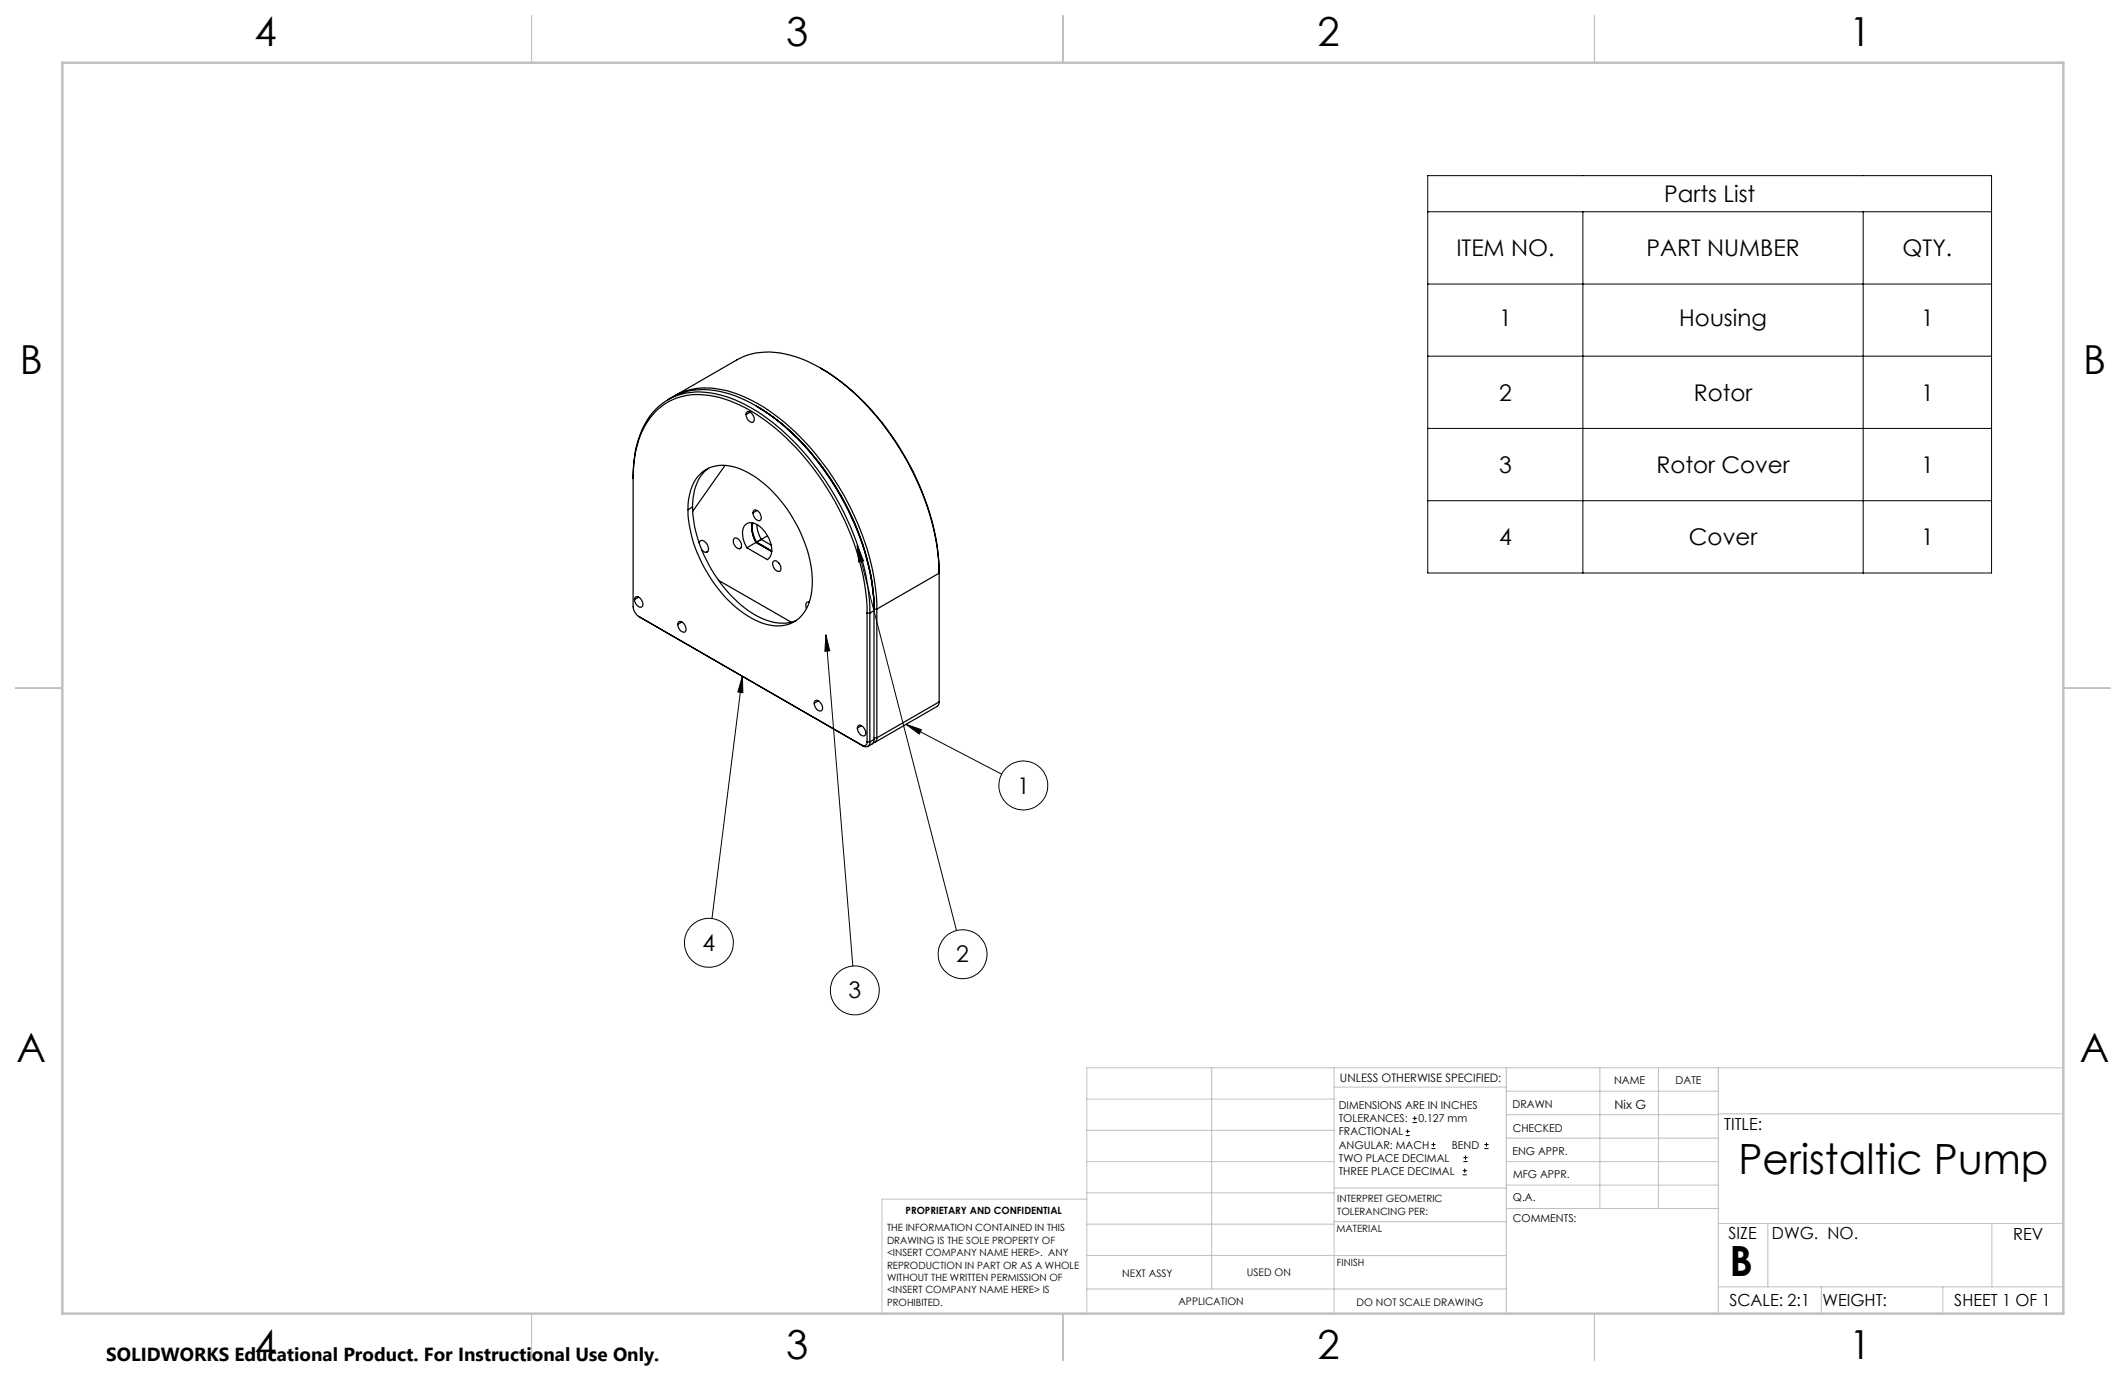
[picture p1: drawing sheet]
<svg xmlns="http://www.w3.org/2000/svg" width="432mm" height="279mm" viewBox="0 0 432 279" stroke-linecap="round" stroke-linejoin="round" font-family="sans-serif">
<g fill="none" stroke="#000" stroke-width=".25">
<path d="M166.7 74.8a50.4 50.4 0 0 1 19.5 22.5 45.7 45.7 0 0 1 4.5 18.8v26.4M128.6 97.1a20 20 0 0 1 3.9-12.9 12.2 12.2 0 0 1 12.5-3.7 31.8 31.8 0 0 1 15.7 9.4 54.7 54.7 0 0 1 15.3 32.1l.1 2.5M135.6 81.2a14.3 14.3 0 0 1 12.5-1.2 38.7 38.7 0 0 1 17.7 13.4 53.2 53.2 0 0 1 11.7 29.4v1.2l-.8 .5M136.8 80.5a13.7 13.7 0 0 1 10.9-1.2 33.6 33.6 0 0 1 14.8 9.4 55 55 0 0 1 15.5 32.4l.1 2.6M137.1 80.4l12.6-7.3a15 15 0 0 1 12.7-.4 40.5 40.5 0 0 1 17.5 14.3 52.9 52.9 0 0 1 10.8 28.1v1.3l-12.6 7.3M142.1 96.4a7 7 0 0 1 7.5-1.4 23.1 23.1 0 0 1 12.1 11.4 22.2 22.2 0 0 1 2.9 15 6.8 6.8 0 0 1-8.8 5.4 21.6 21.6 0 0 1-11.7-9.7 25.2 25.2 0 0 1-4.3-15.4 9.1 9.1 0 0 1 2.3-5.3zM143.9 95.1a8.3 8.3 0 0 0-3.1 6.1l-.1 1.7M147.2 94.5l-6.5 9.3M151.7 83.6a1.41 1.41 0 0 1 1.5 1.8l-.1 .1a.89 .89 0 0 1-1.4-.6l-.2-.5v-.4zM152.4 83.7l-.9 .5M153.5 82.4a50.4 50.4 0 0 1 19.5 22.6 46.4 46.4 0 0 1 4.5 18.7M140.7 102.9a27.8 27.8 0 0 0 13 22.2 9.1 9.1 0 0 0 8 .9"/>
<path d="M140.7 102.9l-1 .6M142 110.3a.63 .63 0 0 1 .5-.6 .63 .63 0 0 1 .7 .4 1.55 1.55 0 0 1 .4 2h-.2M142.6 111.7l.8 .4M143.8 112l-.4 .1M145.9 117.8l14.8 8.5M149 109.4a.98 .98 0 0 1 1.5 .7 .73 .73 0 0 1 .2 .8 .73 .73 0 0 1-.7 .5 1.59 1.59 0 0 1-1-2zM150.5 111.2l-.3 .2M151.7 111.2a4.4 4.4 0 0 1-.4-4.6 2.39 2.39 0 0 1 3.4 .6 6.2 6.2 0 0 1 1.9 5.4l-.3 .6-.4 .4M151.7 111.2l4.2 2.4M152.8 106.2a5.1 5.1 0 0 0 .8 3.9M152.9 106.2a5.2 5.2 0 0 0 .8 3.9M153.1 103.6a1.37 1.37 0 0 1 1.3 2.1 1.37 1.37 0 0 1-1.3-2.1z"/>
<path d="M153.6 110.1l3.1 1.9M153.6 110.1l-1.9 1.1M153.7 110.1l3 1.8M153.7 106.5l.3 1.6 .6 1.4M153.8 103.6l-.9 .5M154.6 109.5l-.9 .6M154.6 109.5l2 1.2M155.9 108.8l-2.3 1.3M155.9 113.6h.1M157.1 114a1.13 1.13 0 0 1 1.5 1.1 .6 .6 0 0 1-.2 .9 .6 .6 0 0 1-.8-.3 1.48 1.48 0 0 1-.5-1.7zM129 121.3a.88 .88 0 0 1 1.4 .7 .74 .74 0 0 1 .2 .7 .74 .74 0 0 1-.6 .6 1.56 1.56 0 0 1-1-2zM129.7 125.2l45.6 26.2"/>
<path d="M129.7 125.2l.3 .1M129.7 121.2l-.8 .5M137.9 126.3a1.37 1.37 0 0 1 1.2 2 1.37 1.37 0 0 1-1.2-2zM138.5 126.3l-.8 .5M164.4 122.2a.71 .71 0 0 0-.8 .4 .71 .71 0 0 0 .2 .8v.2M176.1 124.5h.6M176.1 124.5v26.1M176.7 124.5a50.9 50.9 0 0 0-9.9-28.2 43.5 43.5 0 0 0-17.4-15.1 16.5 16.5 0 0 0-12.6-.6 13.4 13.4 0 0 0-7.3 9.3l-.5 2.1-.4 4.7v26.5a2.68 2.68 0 0 0 1.1 2M176.7 124.5v26.1M177.5 123.7v26.4M177.5 123.7h.6M178.1 123.7v26.1"/>
<path d="M165.5 142.4l.1-.1a1.24 1.24 0 0 1 1.4 1.2 .62 .62 0 0 1-.3 .9 .62 .62 0 0 1-.8-.4l-.5-.9zM166.2 142.3l-.8 .5M174.3 147.3a1.42 1.42 0 0 1 1.5 1.7 .69 .69 0 0 1-.7 .4 .69 .69 0 0 1-.6-.5l-.4-1.1zM175 147.4l-.9 .4M176.1 150.6a.67 .67 0 0 1-.3 .8 .67 .67 0 0 1-.8-.1l.3 .1M176.1 150.6h.6M176.7 150.6a.85 .85 0 0 1-.4 1 .85 .85 0 0 1-1-.2M177.5 150.1l-.2 .8-1 .7M177.5 150.1l-.8 .5M177.5 149.8h.6M178.1 149.8v.3a.72 .72 0 0 1-.7 .7M190.7 142.5l-.1 .6-.3 .3-12.6 7.3"/>
<path d="M190.7 142.5l-12.6 7.3"/>
</g>
<g fill="none" stroke="#000" stroke-width=".2">
<path d="M290 35.7h114.5v80.6h-114.5zM290 43h114.5M290 57.7h114.5M321.5 43v73.3M378.4 43v73.3M290 72.3h114.5M290 87h114.5M174.1 110.8l1.3 3.1-1 .2zM174.1 110.8l20.2 78.1M290 101.7h114.5M150.8 137.3l.1 3.4-1-.2zM150.8 137.3l-6.2 49.2"/>
<path d="M167.7 128.9l.8 3.3-1 .1zM167.7 128.9l5.5 67.2M184 147.1l3.1 1.1-.4 .8zM184 147.1l19.4 10.1M285.5 230.6h.8M285.5 229.7h.8M285.9 229.3v.9M286.9 227.9h.9M286.9 227.1h.9M287.3 226.7v.8M290.7 233.2h.8M290.7 232.4h.8"/>
<path d="M291.1 232v.8M297.1 238.5h.8M297.1 237.7h.8M297.2 235.9h.9M297.2 235.1h.9M297.5 237.3v.8M297.6 234.6v.9M301.5 233.2h.8M301.5 232.4h.8M301.9 232v.8"/>
<circle cx="207.8" cy="159.5" r="5"/>
<circle cx="144" cy="191.4" r="5"/>
<circle cx="195.5" cy="193.8" r="5"/>
<circle cx="173.6" cy="201.1" r="5"/>
</g>
<g fill="none" stroke="#c0c0c0" stroke-width=".2">
<path d="M246.1 216.8v44.9M271 216.8v49.9M305.9 216.8v49.9M324.9 216.8v28.6M336.8 216.8v28.6M349 216.8v49.9M419.1 216.8h-198.4v49.9M220.7 235.9h50.3M220.7 229.5h50.3M220.7 223.2h50.3M271 220.7h34.9M305.9 231.1h43.1"/>
<path d="M305.9 226.3h43.1M305.9 221.6h43.1M305.9 235.9h43.1M349 226.2h70.1M220.7 248.6h50.3M220.7 242.2h50.3M220.7 254.9h50.3M220.7 243.5h-41.6v23.2M271 255h34.9M271 248.1h35M271 241.2h35M305.9 240.6h43.1"/>
<path d="M306 245.4h43M349 248.4h70.1M359.1 248.4v12.9M404.6 248.4v12.9M220.7 261.7h85.2M349 261.3h70.1M369.9 261.3v5.4M394.6 261.3v5.4"/>
</g>
<path d="M107.9 3.2v9.5M215.9 3.2v9.5M323.8 3.2v9.5M3.1 139.7h9.6M419.1 139.7h9.5M107.9 266.7v9.6M215.9 266.7v9.6M323.8 266.7v9.6" fill="none" stroke="#c0c0c0" stroke-width=".25"/>
<path d="M12.7 12.7h406.4v254h-406.4z" fill="none" stroke="#c0c0c0" stroke-width=".5"/>
<path d="M184 147.1l3.1 1.1-.4 .8zM174.1 110.8l1.3 3.1-1 .2zM167.7 128.9l.8 3.3-1 .1zM150.8 137.3l.1 3.4-1-.2z" fill="#000"/>
<g font-size="8.5">
<text x="353.1" y="238.5">Peristaltic Pump</text>
<text x="351.3" y="259">B</text>
</g>
<g font-size="8.1">
<text x="51.7" y="9.3">4</text>
<text x="159.7" y="9.3">3</text>
<text x="267.6" y="9.3">2</text>
<text x="375.6" y="9.3">1</text>
<text x="4" y="76">B</text>
<text x="423.1" y="76">B</text>
<text x="3.3" y="215.7">A</text>
<text x="422.4" y="215.7">A</text>
<text x="51.7" y="276">4</text>
<text x="159.7" y="276">3</text>
<text x="267.6" y="276">2</text>
<text x="375.6" y="276">1</text>
</g>
<g font-size="4.7">
<text x="338" y="41">Parts List</text>
<text x="295.8" y="52">ITEM NO.</text>
<text x="334.4" y="52">PART NUMBER</text>
<text x="386.4" y="52">QTY.</text>
<text x="304.5" y="66.2">1</text>
<text x="341.1" y="66.2">Housing</text>
<text x="390.2" y="66.2">1</text>
<text x="304.5" y="81.3">2</text>
<text x="344" y="81.3">Rotor</text>
<text x="390.2" y="81.3">1</text>
<text x="304.5" y="96">3</text>
<text x="336.4" y="96">Rotor Cover</text>
<text x="390.2" y="96">1</text>
<text x="304.5" y="110.7">4</text>
<text x="343" y="110.7">Cover</text>
<text x="390.2" y="110.7">1</text>
<text x="206.6" y="161.1">1</text>
<text x="142.7" y="193.1">4</text>
<text x="194.2" y="195.4">2</text>
<text x="172.3" y="202.7">3</text>
</g>
<text font-size="3.8" x="21.6" y="276.3">SOLIDWORKS Educational Product. For Instructional Use Only.</text>
<g font-size="3.4">
<text x="350.2" y="229.5">TITLE:</text>
<text x="351.1" y="251.6">SIZE</text>
<text x="359.9" y="251.6">DWG. NO.</text>
<text x="408.9" y="251.7">REV</text>
<text x="351.2" y="265.2">SCALE: 2:1</text>
<text x="370.1" y="265.3">WEIGHT:</text>
<text x="396.9" y="265.2">SHEET 1 OF 1</text>
</g>
<text font-size="2.5" x="327.9" y="225.3">Nix G</text>
<text font-size="2.4" x="272.2" y="219.7">UNLESS OTHERWISE SPECIFIED:</text>
<g font-size="2.2">
<text x="327.8" y="220.1">NAME</text>
<text x="340.3" y="220.2">DATE</text>
<text x="271.9" y="225.3">DIMENSIONS ARE IN INCHES</text>
<text x="271.9" y="227.9">TOLERANCES:</text>
<text x="288.1" y="227.9">0.127 mm</text>
<text x="307.2" y="224.9">DRAWN</text>
<text x="271.9" y="230.6">FRACTIONAL</text>
<text x="271.9" y="233.2">ANGULAR: MACH</text>
<text x="294.9" y="233.2">BEND</text>
<text x="307.3" y="229.8">CHECKED</text>
<text x="271.9" y="235.9">TWO PLACE DECIMAL</text>
<text x="271.9" y="238.5">THREE PLACE DECIMAL</text>
<text x="307.2" y="234.4">ENG APPR.</text>
<text x="307.3" y="239.2">MFG APPR.</text>
<text x="307.3" y="243.9">Q.A.</text>
<text x="307.3" y="248.1">COMMENTS:</text>
</g>
<g font-size="2.1">
<text x="227.9" y="259.2">NEXT ASSY</text>
<text x="253.3" y="259.2">USED ON</text>
<text x="239.3" y="265">APPLICATION</text>
<text x="275.5" y="265.1">DO NOT SCALE DRAWING</text>
</g>
<g font-size="2">
<text x="271.6" y="244.1">INTERPRET GEOMETRIC</text>
<text x="180.2" y="250">THE INFORMATION CONTAINED IN THIS</text>
<text x="183.9" y="246.4">PROPRIETARY AND CONFIDENTIAL</text>
<text x="271.5" y="250.2">MATERIAL</text>
<text x="271.6" y="246.6">TOLERANCING PER:</text>
<text x="180.2" y="252.5">DRAWING IS THE SOLE PROPERTY OF</text>
<text x="180.2" y="255.1">&lt;INSERT COMPANY NAME HERE&gt;. ANY</text>
<text x="180.2" y="257.6">REPRODUCTION IN PART OR AS A WHOLE</text>
<text x="271.5" y="257">FINISH</text>
<text x="180.2" y="260.1">WITHOUT THE WRITTEN PERMISSION OF</text>
<text x="180.2" y="262.6">&lt;INSERT COMPANY NAME HERE&gt; IS</text>
<text x="180.2" y="265.2">PROHIBITED.</text>
</g>
</svg>
